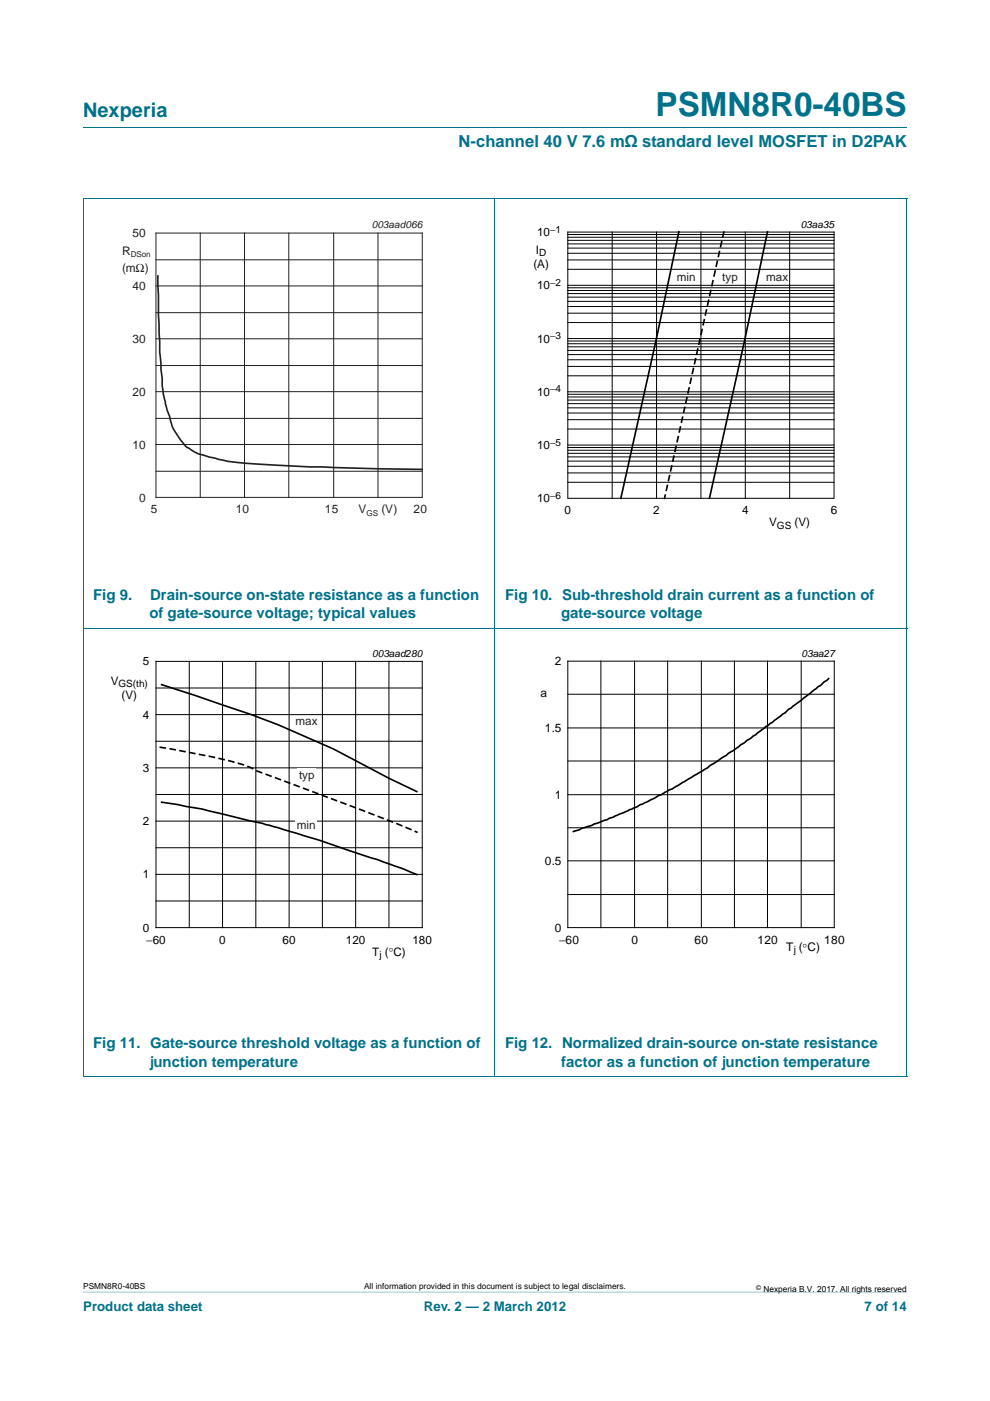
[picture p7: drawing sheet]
<svg xmlns="http://www.w3.org/2000/svg" width="210mm" height="297mm" viewBox="0 0 210 297" stroke-linecap="round" stroke-linejoin="round" font-family="sans-serif">
<path d="M17.6 273.9l174.7 .1z" fill="#00718a"/>
<path d="M17.6 27h174.7M17.6 42.1h174.7M17.6 42.2v186M104.9 42.1v186.2M192.3 42.2v186M17.6 133.2h174.7M17.6 228.2h174.7" fill="none" stroke="#00718a" stroke-width=".21"/>
<g fill="none" stroke="#231f20" stroke-width=".21">
<path d="M33.1 55.1h56.4M33.1 49.4h56.4v56.1h-56.4zM42.5 49.4v56.1M51.8 49.4v56.1M61.2 49.4v56.1M70.8 49.4v56.1M80.1 49.4v56.1M33.1 77.5h56.4M33.1 66.3h56.4M33.1 71.8h56.4M33.1 60.6h56.4M33.1 99.9h56.4"/>
<path d="M33.1 88.7h56.4M33.1 94.2h56.4M33.1 83h56.4"/>
</g>
<path d="M33.5 58.5l.4 16.2 .5 5.6a28.6 28.6 0 0 0 .9 6.2l.7 1.8a8.8 8.8 0 0 0 2.2 4.9 5.9 5.9 0 0 0 2.4 2.2l1.5 .8a48.7 48.7 0 0 0 13.7 2.3l9.9 .5 23.8 .5" fill="none" stroke="#231f20" stroke-width=".35"/>
<path d="M20.4 46.4h81.8v66.3h-81.8zM107.7 46.4h81.8v66.3h-81.8z" fill="none" stroke="#fff" stroke-width=".21"/>
<g fill="none" stroke="#000" stroke-width=".21">
<path d="M120.4 49.2h56.4v56.5h-56.4zM120.4 57.1h56.4M120.4 55.1h56.4M120.4 53.7h56.4M120.4 52.6h56.4M120.4 51.7h56.4M120.4 51h56.4M120.4 50.3h56.4M120.4 49.7h56.4M129.8 49.2v56.5M139.2 49.2v56.5M148.6 49.2v56.5"/>
<path d="M158 49.2v56.5M167.4 49.2v56.5M120.4 79.7h56.4M120.4 77.7h56.4M120.4 76.3h56.4M120.4 75.2h56.4M120.4 74.3h56.4M120.4 73.5h56.4M120.4 72.9h56.4M120.4 72.3h56.4M120.4 71.8h56.4M120.4 68.4h56.4"/>
<path d="M120.4 66.4h56.4M120.4 65h56.4M120.4 63.9h56.4M120.4 63h56.4M120.4 62.2h56.4M120.4 61.6h56.4M120.4 61h56.4M120.4 60.5h56.4M120.4 98.9h56.4M120.4 97.8h56.4M120.4 96.9h56.4M120.4 96.1h56.4"/>
<path d="M120.4 95.5h56.4M120.4 94.9h56.4M120.4 94.4h56.4M120.4 91h56.4M120.4 89h56.4M120.4 87.6h56.4M120.4 86.5h56.4M120.4 85.6h56.4M120.4 84.8h56.4M120.4 84.2h56.4M120.4 83.6h56.4M120.4 83.1h56.4"/>
<path d="M120.4 102.3h56.4M120.4 100.3h56.4"/>
</g>
<path d="M143.9 49.2l-4.7 22.6-7.6 33.9M162.7 49.2l-4.7 22.6-7.6 33.9" fill="none" stroke="#000" stroke-width=".35"/>
<path d="M153.5 49.2l-12.6 56.5" fill="none" stroke="#000" stroke-width=".35" stroke-dasharray="1.1"/>
<g fill="#fff">
<path d="M143.1 57.4h4.6v2.6h-4.6z"/>
<path d="M152.8 57.4h4.5v2.6h-4.5z"/>
<path d="M162.1 57.4h4.5v2.6h-4.5z"/>
</g>
<path d="M20.4 137.4h81.8v66.3h-81.8z" fill="none" stroke="#fff" stroke-width=".21"/>
<g fill="none" stroke="#000" stroke-width=".21">
<path d="M33.1 140.2h56.4v56.5h-56.4zM33.1 145.9h56.4M33.1 157.2h56.4M33.1 151.5h56.4M40.1 140.2v56.5M47.2 140.2v56.5M54.2 140.2v56.5M61.3 140.2v56.5M68.4 140.2v56.5M75.4 140.2v56.5M82.5 140.2v56.5M33.1 168.4h56.4"/>
<path d="M33.1 179.7h56.4M33.1 162.8h56.4M33.1 174.1h56.4M33.1 191h56.4M33.1 185.4h56.4"/>
</g>
<path d="M34.3 145.2l12.9 4.3a178.7 178.7 0 0 1 35.4 15.6l5.8 2.7M34.3 170.1l8.6 1.4 14.3 3.5 10.5 3.2 12.3 4.1 8.4 3.1" fill="none" stroke="#000" stroke-width=".35"/>
<path d="M34 158.4l2.2 .4a127.5 127.5 0 0 1 16.1 3.6 80.1 80.1 0 0 0 10.2 4l18.9 7.1 7 2.9" fill="none" stroke="#000" stroke-width=".35" stroke-dasharray="1.1"/>
<g fill="#fff">
<path d="M62.4 151.9h5.2v2.3h-5.2z"/>
<path d="M62.4 163.2h5.2v2.3h-5.2z"/>
<path d="M63 163h3.9v3h-3.9z"/>
<path d="M62.7 173.9h4.5v2.2h-4.5z"/>
</g>
<g fill="none" stroke="#000" stroke-width=".21">
<path d="M120.4 147.2h56.5M120.4 140.2h56.5v56.5h-56.5zM120.4 154.3h56.5M127.4 140.2v56.5M134.5 140.2v56.5M141.6 140.2v56.5M148.7 140.2v56.5M155.7 140.2v56.5M162.7 140.2v56.5M169.9 140.2v56.5M120.4 175.5h56.5M120.4 161.3h56.5"/>
<path d="M120.4 168.5h56.5M120.4 189.7h56.5M120.4 182.5h56.5"/>
</g>
<path d="M107.7 137.4h81.8v66.3h-81.8z" fill="none" stroke="#fff" stroke-width=".21"/>
<path d="M175.7 143.9l-5.7 4.5-2.8 2-.8 .8-4.1 2.9-2.1 1.7-6.2 4.4-5.3 3.4-6.2 3.7-.5 .1-1.8 1.1-.5 .1-4.8 2.5-6.2 2.7-7.1 2.5" fill="none" stroke="#000" stroke-width=".35"/>
<text font-size="7" fill="#00718a" x="139" y="24.6">PSMN8R0-40BS</text>
<text font-size="4.2" fill="#00718a" x="17.6" y="24.9">Nexperia</text>
<text font-size="3.5" fill="#00718a" x="97.2" y="31.1">N-channel 40 V 7.6 mΩ standard level MOSFET in D2PAK</text>
<g font-size="3.2" fill="#00718a">
<text x="19.7" y="127.2">Fig 9.</text>
<text x="31.7" y="131">of gate-source voltage; typical values</text>
<text x="31.8" y="127.2">Drain-source on-state resistance as a function</text>
<text x="107.1" y="127.2">Fig 10. Sub-threshold drain current as a function of</text>
<text x="119" y="131">gate-source voltage</text>
<text x="19.7" y="222.3">Fig 11. Gate-source threshold voltage as a function of</text>
<text x="31.7" y="226.1">junction temperature</text>
<text x="107.1" y="222.3">Fig 12. Normalized drain-source on-state resistance</text>
<text x="119" y="226.1">factor as a function of junction temperature</text>
</g>
<g font-size="2.8" fill="#00718a">
<text x="17.6" y="277.9">Product data sheet</text>
<text x="89.9" y="277.9">Rev. 2 — 2 March 2012</text>
<text x="183.3" y="277.9">7 of 14</text>
</g>
<g font-size="2.5" fill="#231f20">
<text x="28.1" y="50.3">50</text>
<text x="25.9" y="54.1">R</text>
<text x="25.9" y="57.6">(mΩ)</text>
<text x="143.5" y="59.6">min</text>
<text x="153.1" y="59.6">typ</text>
<text x="162.4" y="59.6">max</text>
<text x="28.1" y="61.5">40</text>
<text x="28.1" y="72.7">30</text>
<text x="28.1" y="83.9">20</text>
<text x="28.1" y="95.1">10</text>
<text x="29.5" y="106.3">0</text>
<text x="32" y="108.8">5</text>
<text x="50" y="108.8">10</text>
<text x="68.9" y="108.8">15</text>
<text x="76" y="108.9">V</text>
<text x="80.9" y="108.9">(V)</text>
<text x="87.7" y="108.8">20</text>
<text x="62.7" y="153.6">max</text>
<text x="63.4" y="165.1">typ</text>
<text x="62.9" y="175.7">min</text>
</g>
<g font-size="2.5">
<text x="113.6" y="53.8">I</text>
<text x="113.9" y="50.1">10</text>
<text x="113.1" y="56.8">(A)</text>
<text x="113.9" y="61.3">10</text>
<text x="113.9" y="72.6">10</text>
<text x="113.9" y="83.9">10</text>
<text x="113.9" y="95.2">10</text>
<text x="113.9" y="106.5">10</text>
<text x="119.7" y="109">0</text>
<text x="138.5" y="109">2</text>
<text x="157.3" y="109">4</text>
<text x="163.1" y="111.6">V</text>
<text x="168.5" y="111.6">(V)</text>
<text x="176.1" y="109">6</text>
<text x="30.3" y="141.1">5</text>
<text x="117.7" y="141.1">2</text>
<text x="23.5" y="145.2">V</text>
<text x="25.8" y="148.2">(V)</text>
<text x="114.6" y="147.8">a</text>
<text x="30.3" y="152.4">4</text>
<text x="115.5" y="155.2">1.5</text>
<text x="30.3" y="163.7">3</text>
<text x="117.7" y="169.4">1</text>
<text x="30.3" y="174.9">2</text>
<text x="115.5" y="183.4">0.5</text>
<text x="30.3" y="186.2">1</text>
<text x="30.3" y="197.5">0</text>
<text x="117.7" y="197.6">0</text>
<text x="31" y="200.1">−60</text>
<text x="46.5" y="200.1">0</text>
<text x="59.9" y="200.1">60</text>
<text x="73.4" y="200.1">120</text>
<text x="78.9" y="202.6">T (°C)</text>
<text x="87.5" y="200.1">180</text>
<text x="118.5" y="200.1">−60</text>
<text x="133.9" y="200.1">0</text>
<text x="147.2" y="200.1">60</text>
<text x="160.6" y="200.1">120</text>
<text x="166.7" y="201.7">T (°C)</text>
<text x="174.8" y="200.1">180</text>
</g>
<text font-size="2.1" fill="#231f20" x="78.8" y="48.4">003aad066</text>
<g font-size="2.1">
<text x="116.6" y="49.3">−1</text>
<text x="169.8" y="48.4">03aa35</text>
<text x="114.3" y="54.3">D</text>
<text x="116.6" y="60.6">−2</text>
<text x="116.6" y="71.9">−3</text>
<text x="116.6" y="83.2">−4</text>
<text x="116.6" y="94.5">−5</text>
<text x="116.6" y="105.8">−6</text>
<text x="164.7" y="112.1">GS</text>
<text x="78.9" y="139.4">003aad280</text>
<text x="170" y="139.4">03aa27</text>
<text x="25.1" y="145.7">GS(th)</text>
<text x="80.4" y="203.1">j</text>
<text x="168.3" y="202.1">j</text>
</g>
<g font-size="1.8">
<text x="17.6" y="273.3">PSMN8R0-40BS</text>
<text x="77.2" y="273.3">All information provided in this document is subject to legal disclaimers.</text>
<text x="161.9" y="273.9">Nexperia B.V. 2017. All rights reserved</text>
</g>
<g font-size="1.7" fill="#231f20">
<text x="27.7" y="54.5">DSon</text>
<text x="77.7" y="109.3">GS</text>
</g>
<text font-size="1.4" x="160.4" y="273.4">©</text>
</svg>
